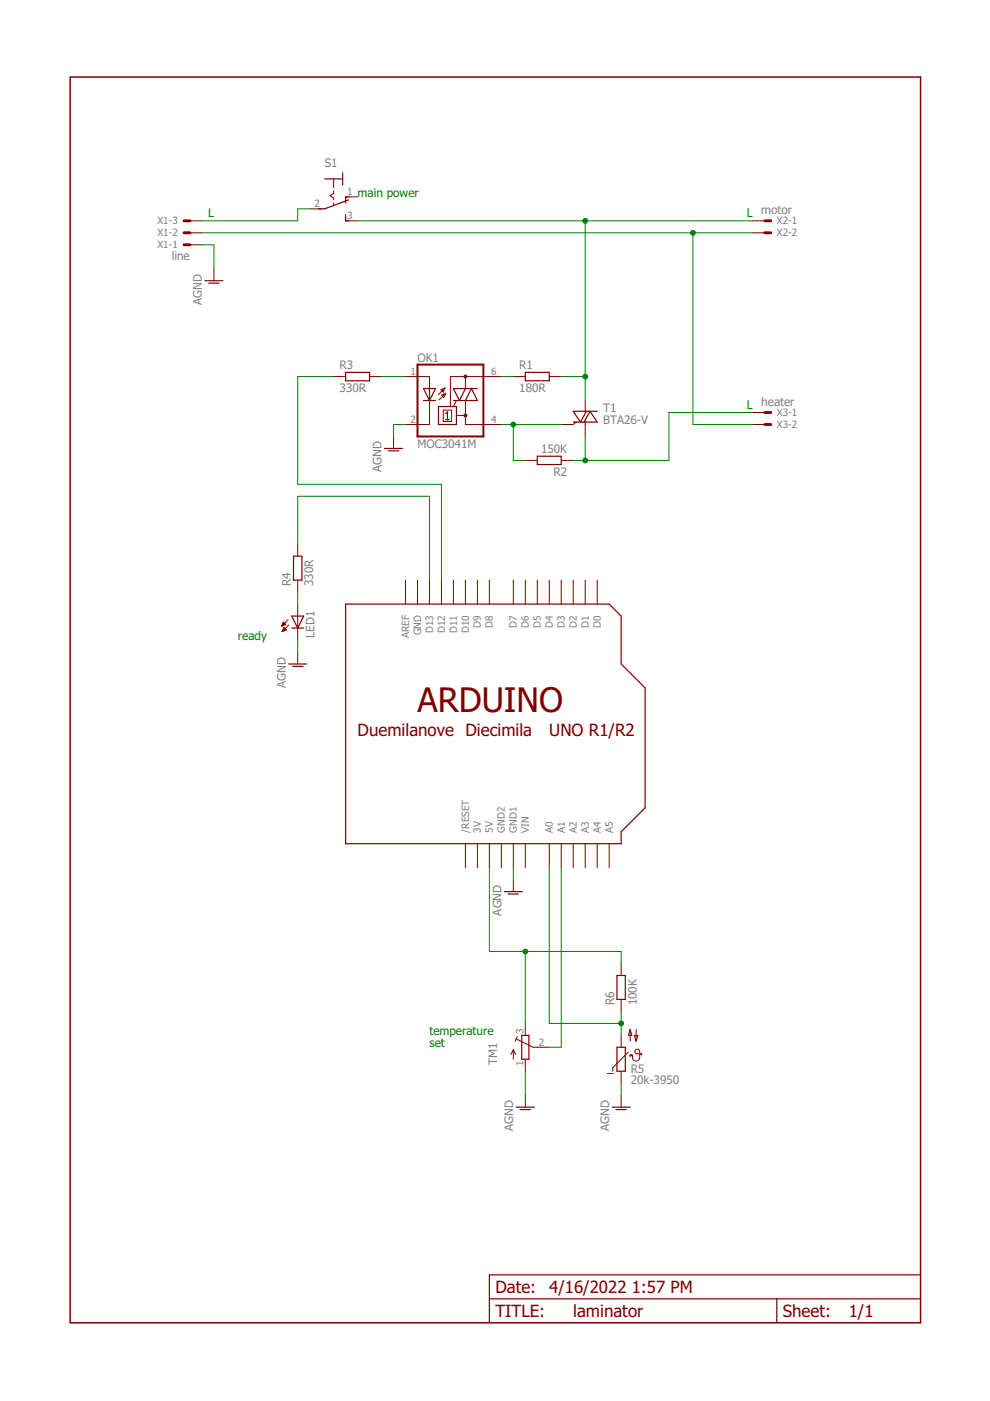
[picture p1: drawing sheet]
<svg xmlns="http://www.w3.org/2000/svg" width="210mm" height="297mm" viewBox="0 0 210 297" stroke-linecap="round" stroke-linejoin="round" font-family="sans-serif">
<g fill="none" stroke="#800000" stroke-width=".25">
<path d="M68.8 37.9h3.8M72.6 36.7v2.5M43.5 59.5h3.8M73.3 45.6v1.2h.6M73.9 42.4l-5.1 1.9h-1.2M73.9 41.7h-.6v1.3M44.3 60h2.1M73.3 79h5.1v1.7h-5.1zM111.4 79h5.1v1.7h-5.1zM81.5 95.1h3.8M82.4 95.6h2.1M89.8 82.4h2.5l-1.2 2.5z"/>
<path d="M89.8 84.9h2.5M91.1 82.4v2.5M93 86.2h3.8v3.8h-3.8zM94.5 89h.7M94.5 87.7l.4-.4v1.7M96.1 84.9h5.1l-1.3-2.5-1.2 2.5M98.7 82.4l-1.3 2.5-1.3-2.5h5.1M113.9 96.7h5.1v1.8h-5.1zM121.5 89.5h5.1l-1.5-2.3-1.3 2.3M124.3 87.2l-1.2 2.3-1.6-2.3h5.1M62.2 117.9h1.8v5.1h-1.8zM61.8 130.6h2.6l-1.3 2.6z"/>
<path d="M61.8 133.2h2.6M73.3 128.1h55.9l2.5 2.5v10.2l5.1 5.1v25.4l-5.1 5v2.6h-58.4zM61.2 140.8h3.8M62 141.3h2.2M106.9 189h3.8M107.7 189.5h2.2M110.6 219.5h1.5v5.1h-1.5zM130.8 206.8h1.8v5.1h-1.8zM109.5 234.7h3.8M110.3 235.2h2.2M129.8 234.7h3.8M130.6 235.2h2.2"/>
<path d="M130.8 222h1.8v5.1h-1.8zM103.8 275.4h91.4M164.7 275.4v5.1M195.2 270.3h-91.4v10.2"/>
</g>
<path d="M14.9 16.3h180.3v264.2h-180.3z" fill="none" stroke="#800000" stroke-width=".32"/>
<path d="M39 51.9h1.3M39 49.4h1.3M39 46.8h1.3M162.2 49.4h1.2M162.2 46.8h1.2M162.2 87.5h1.2M162.2 90h1.2" fill="none" stroke="#800000" stroke-width=".61"/>
<g fill="none" stroke="#800000" stroke-width=".21">
<path d="M70.7 37.9v1.9M40.3 51.9h2.5M40.3 49.4h2.5M40.3 46.8h2.5M45.4 57v2.5M65.7 44.3h2.5M70.7 40.5v.5l-.7 .5 .7 .5v.4M70.7 43v.6M73.3 46.8h2.5M73.3 41.7h2.5M159.6 49.4h2.6M159.6 46.8h2.6"/>
<path d="M70.7 79.8h2.6M78.4 79.8h2.5M86 79.8h5.1v2.6M98.7 79.8v2.6M106.3 79.8h-10.8v6.4M108.8 79.8h2.6M116.5 79.8h2.5M83.4 92.5v2.6M91.1 84.9v5.1h-5.1M93.5 82.6l.9-.3-.4 .8zM93.6 83.8l.9-.4-.4 .9zM94 87h1.8v2.4h-1.8z"/>
<path d="M94.4 82.3l-1.4 1.4M94.5 83.4l-1.4 1.4M96.8 84.9l-.7 1.3M96.8 88.1h1.9M98.7 84.9v5.1h7.6M111.4 97.6h2.5M119 97.6h2.5M122.2 89.5l-.7 .5h-2.5M124.1 84.9v2.6M124.1 89.5v3M159.6 87.5h2.6M159.6 90h2.6"/>
<path d="M63.1 115.4v2.5M59.7 132.7h.2M59.8 132.6h.4M59.8 132.5h.7M59.8 133.9h.1M59.9 133.8h.3M59.9 132.3h.6M59.9 132.2h.5M59.9 133.7h.6M60 132.1h.3M60 133.5h.7M60 132h.2"/>
<path d="M60 133.4h.6M60.1 131.9l.5 .5-.9 .4zM60.1 133.3h.4M60.2 133.2h.1M60.2 133l-.4 .9M60.2 133l.5 .5M60.2 133.1h.1M60.7 133.5l-.9 .4M61.1 131.4l-1.4 1.4M61.2 132.5l-1.4 1.4M63.1 123v2.5M63.1 128.1v7.6"/>
<path d="M63.1 138.2v2.6M86 123v5.1M88.5 123v5.1M91.1 123v5.1M93.6 123v5.1M96.1 123v5.1M98.7 123v5.1M101.2 123v5.1M103.8 123v5.1M108.8 123v5.1M111.4 123v5.1M113.9 123v5.1"/>
<path d="M116.5 123v5.1M119 123v5.1M121.5 123v5.1M124.1 123v5.1M126.6 123v5.1M98.7 178.9v5.1M101.2 178.9v5.1M103.8 178.9v5.1M106.3 178.9v5.1M108.8 178.9v5.1M111.4 178.9v5.1M116.5 178.9v5.1"/>
<path d="M119 178.9v5.1M121.5 178.9v5.1M124.1 178.9v5.1M126.6 178.9v5.1M129.2 178.9v5.1M108.8 186.5v2.5M109.7 219.8l-.5 .9M111.4 217v2.5M131.7 204.3v2.5M131.7 211.9v2.5M131.7 219.5v2.5M133.6 218.2l.4 1.3h-.8z"/>
<path d="M133.6 218.2v2.6M134.5 219.5h.8l-.4 1.3zM134.9 218.2v2.6M108.8 222.5v2.1M108.8 222.5l-.5 1.1M108.8 222.5l.5 1.1M109.5 220.3l3.5 1.7h3.5M111.4 224.6v2.5M111.4 232.2v2.5M128.8 227.6h1.2M131.7 227.1v2.6M131.7 232.2v2.5"/>
<path d="M133.2 223.1l-3.3 3.3v.7M135.9 223.4h-.8a.51 .51 0 0 1-.5-.5 .51 .51 0 0 1 .5-.5 .51 .51 0 0 1 .5 .5v1.3a.78 .78 0 0 1-.9 .7 .78 .78 0 0 1-.6-1"/>
</g>
<path d="M88.5 77.3h14v15.2h-14z" fill="none" stroke="#800000" stroke-width=".42"/>
<g fill="#800000" stroke="#800000" stroke-width=".21">
<path d="M133.6 223.7l.4-.1 .2 .3-.3-.1-.4 .1z" fill-rule="evenodd"/>
<path d="M135.9 223.4l.2 .3z" fill-rule="evenodd"/>
<circle cx="98.7" cy="79.8" r=".33"/>
<circle cx="98.7" cy="88.1" r=".33"/>
</g>
<g fill="none" stroke="#008000" stroke-width=".21">
<path d="M42.8 49.4h116.8M42.8 51.9h2.6v5.1M65.7 44.3h-2.6v2.5h-20.3M75.8 46.8h83.8M124.1 46.8v38.1M146.9 49.4v40.6h12.7M70.7 79.8h-7.6v22.9h30.5v20.3M80.9 79.8h5.1M106.3 79.8h2.5M119 79.8h5.1M86 90h-2.6v2.5M106.3 90h12.7"/>
<path d="M108.8 90v7.6h2.6M124.1 92.5v5.1M159.6 87.5h-17.8v10.1h-20.3M63.1 115.4v-10.2h28v17.8M63.1 125.5v2.6M63.1 135.7v2.5M103.8 184v17.7h27.9v2.6M108.8 184v2.5M116.5 184v33h15.2M119 184v38h-2.5M111.4 201.7v15.3M131.7 214.4v5.1"/>
<path d="M111.4 227.1v5.1M131.7 229.7v2.5"/>
</g>
<g fill="#008000" stroke="#008000" stroke-width=".21">
<circle cx="108.8" cy="90" r=".51"/>
<circle cx="124.1" cy="79.8" r=".51"/>
<circle cx="124.1" cy="46.8" r=".51"/>
<circle cx="124.1" cy="97.6" r=".51"/>
<circle cx="146.9" cy="49.4" r=".51"/>
<circle cx="131.7" cy="217" r=".51"/>
<circle cx="111.4" cy="201.7" r=".51"/>
</g>
<text font-size="7.2" fill="#800000" x="88.5" y="150.9">ARDUINO</text>
<g font-size="3.6" fill="#800000">
<text x="75.8" y="156">Duemilanove Diecimila</text>
<text x="116.5" y="156">UNO R1/R2</text>
<text x="105" y="274.1">Date:</text>
<text x="116.5" y="274.1">4/16/2022</text>
<text x="134" y="274.1">1:57 PM</text>
<text x="105" y="279.2">TITLE:</text>
<text x="121.5" y="279.2">laminator</text>
<text x="166" y="279.2">Sheet:</text>
<text x="179.9" y="279.2">1/1</text>
</g>
<g font-size="2.5" fill="#808080">
<text x="68.8" y="35.4">S1</text>
<text x="161.4" y="45.4">motor</text>
<text x="36.4" y="55.1">line</text>
<text x="42.8" y="64.6" transform="rotate(-90 42.8 64.6)">AGND</text>
<text x="88.5" y="76.7">OK1</text>
<text x="72" y="83.1">330R</text>
<text x="72" y="78.3">R3</text>
<text x="110.1" y="83.1">180R</text>
<text x="110.1" y="78.3">R1</text>
<text x="127.9" y="90">BTA26-V</text>
<text x="127.9" y="87.5">T1</text>
<text x="161.4" y="86.1">heater</text>
<text x="88.5" y="95">MOC3041M</text>
<text x="80.9" y="100.1" transform="rotate(-90 80.9 100.1)">AGND</text>
<text x="114.7" y="96.1">150K</text>
<text x="117.4" y="100.9">R2</text>
<text x="61.6" y="124.3" transform="rotate(-90 61.6 124.3)">R4</text>
<text x="66.4" y="124.3" transform="rotate(-90 66.4 124.3)">330R</text>
<text x="66.7" y="135.2" transform="rotate(-90 66.7 135.2)">LED1</text>
<text x="60.6" y="145.9" transform="rotate(-90 60.6 145.9)">AGND</text>
<text x="106.3" y="194.1" transform="rotate(-90 106.3 194.1)">AGND</text>
<text x="130.2" y="213.2" transform="rotate(-90 130.2 213.2)">R6</text>
<text x="135" y="213.2" transform="rotate(-90 135 213.2)">100K</text>
<text x="105.4" y="225.9" transform="rotate(-90 105.4 225.9)">TM1</text>
<text x="133.7" y="227.4">R5</text>
<text x="133.7" y="229.8">20k-3950</text>
<text x="108.8" y="239.8" transform="rotate(-90 108.8 239.8)">AGND</text>
<text x="129.2" y="239.8" transform="rotate(-90 129.2 239.8)">AGND</text>
</g>
<g font-size="2.5" fill="#008000">
<text x="75.8" y="41.7">main power</text>
<text x="44.1" y="46.1">L</text>
<text x="158.4" y="46.1">L</text>
<text x="158.4" y="86.7">L</text>
<text x="50.4" y="135.7">ready</text>
<text x="91.1" y="219.4">temperature</text>
<text x="91.1" y="222">set</text>
</g>
<g font-size="2.1" fill="#808080">
<text x="73.6" y="41.4">1</text>
<text x="33.4" y="47.6">X1-3</text>
<text x="66.7" y="43.9">2</text>
<text x="73.6" y="46.5">3</text>
<text x="164.7" y="47.6">X2-1</text>
<text x="33.4" y="52.7">X1-1</text>
<text x="33.4" y="50.1">X1-2</text>
<text x="164.7" y="50.1">X2-2</text>
<text x="87" y="79.5">1</text>
<text x="104.1" y="79.5">6</text>
<text x="87" y="89.6">2</text>
<text x="104.1" y="89.6">4</text>
<text x="164.7" y="88.2">X3-1</text>
<text x="164.7" y="90.8">X3-2</text>
<text x="86.7" y="135.4" transform="rotate(-90 86.7 135.4)">AREF</text>
<text x="89.3" y="134.7" transform="rotate(-90 89.3 134.7)">GND</text>
<text x="91.8" y="134.2" transform="rotate(-90 91.8 134.2)">D13</text>
<text x="94.4" y="134.2" transform="rotate(-90 94.4 134.2)">D12</text>
<text x="96.9" y="134.2" transform="rotate(-90 96.9 134.2)">D11</text>
<text x="99.4" y="134.2" transform="rotate(-90 99.4 134.2)">D10</text>
<text x="102" y="133" transform="rotate(-90 102 133)">D9</text>
<text x="104.5" y="133" transform="rotate(-90 104.5 133)">D8</text>
<text x="109.6" y="133" transform="rotate(-90 109.6 133)">D7</text>
<text x="112.1" y="133" transform="rotate(-90 112.1 133)">D6</text>
<text x="114.7" y="133" transform="rotate(-90 114.7 133)">D5</text>
<text x="117.2" y="133" transform="rotate(-90 117.2 133)">D4</text>
<text x="119.8" y="133" transform="rotate(-90 119.8 133)">D3</text>
<text x="122.3" y="133" transform="rotate(-90 122.3 133)">D2</text>
<text x="124.8" y="133" transform="rotate(-90 124.8 133)">D1</text>
<text x="127.4" y="133" transform="rotate(-90 127.4 133)">D0</text>
<text x="99.4" y="176.5" transform="rotate(-90 99.4 176.5)">/RESET</text>
<text x="102" y="176.5" transform="rotate(-90 102 176.5)">3V</text>
<text x="104.5" y="176.5" transform="rotate(-90 104.5 176.5)">5V</text>
<text x="107.1" y="176.5" transform="rotate(-90 107.1 176.5)">GND2</text>
<text x="109.6" y="176.5" transform="rotate(-90 109.6 176.5)">GND1</text>
<text x="112.1" y="176.5" transform="rotate(-90 112.1 176.5)">VIN</text>
<text x="117.2" y="176.5" transform="rotate(-90 117.2 176.5)">A0</text>
<text x="119.8" y="176.5" transform="rotate(-90 119.8 176.5)">A1</text>
<text x="122.3" y="176.5" transform="rotate(-90 122.3 176.5)">A2</text>
<text x="124.8" y="176.5" transform="rotate(-90 124.8 176.5)">A3</text>
<text x="127.4" y="176.5" transform="rotate(-90 127.4 176.5)">A4</text>
<text x="129.9" y="176.5" transform="rotate(-90 129.9 176.5)">A5</text>
<text x="111" y="219.2" transform="rotate(-90 111 219.2)">3</text>
<text x="114.3" y="221.7">2</text>
<text x="111" y="226.1" transform="rotate(-90 111 226.1)">1</text>
</g>
</svg>
